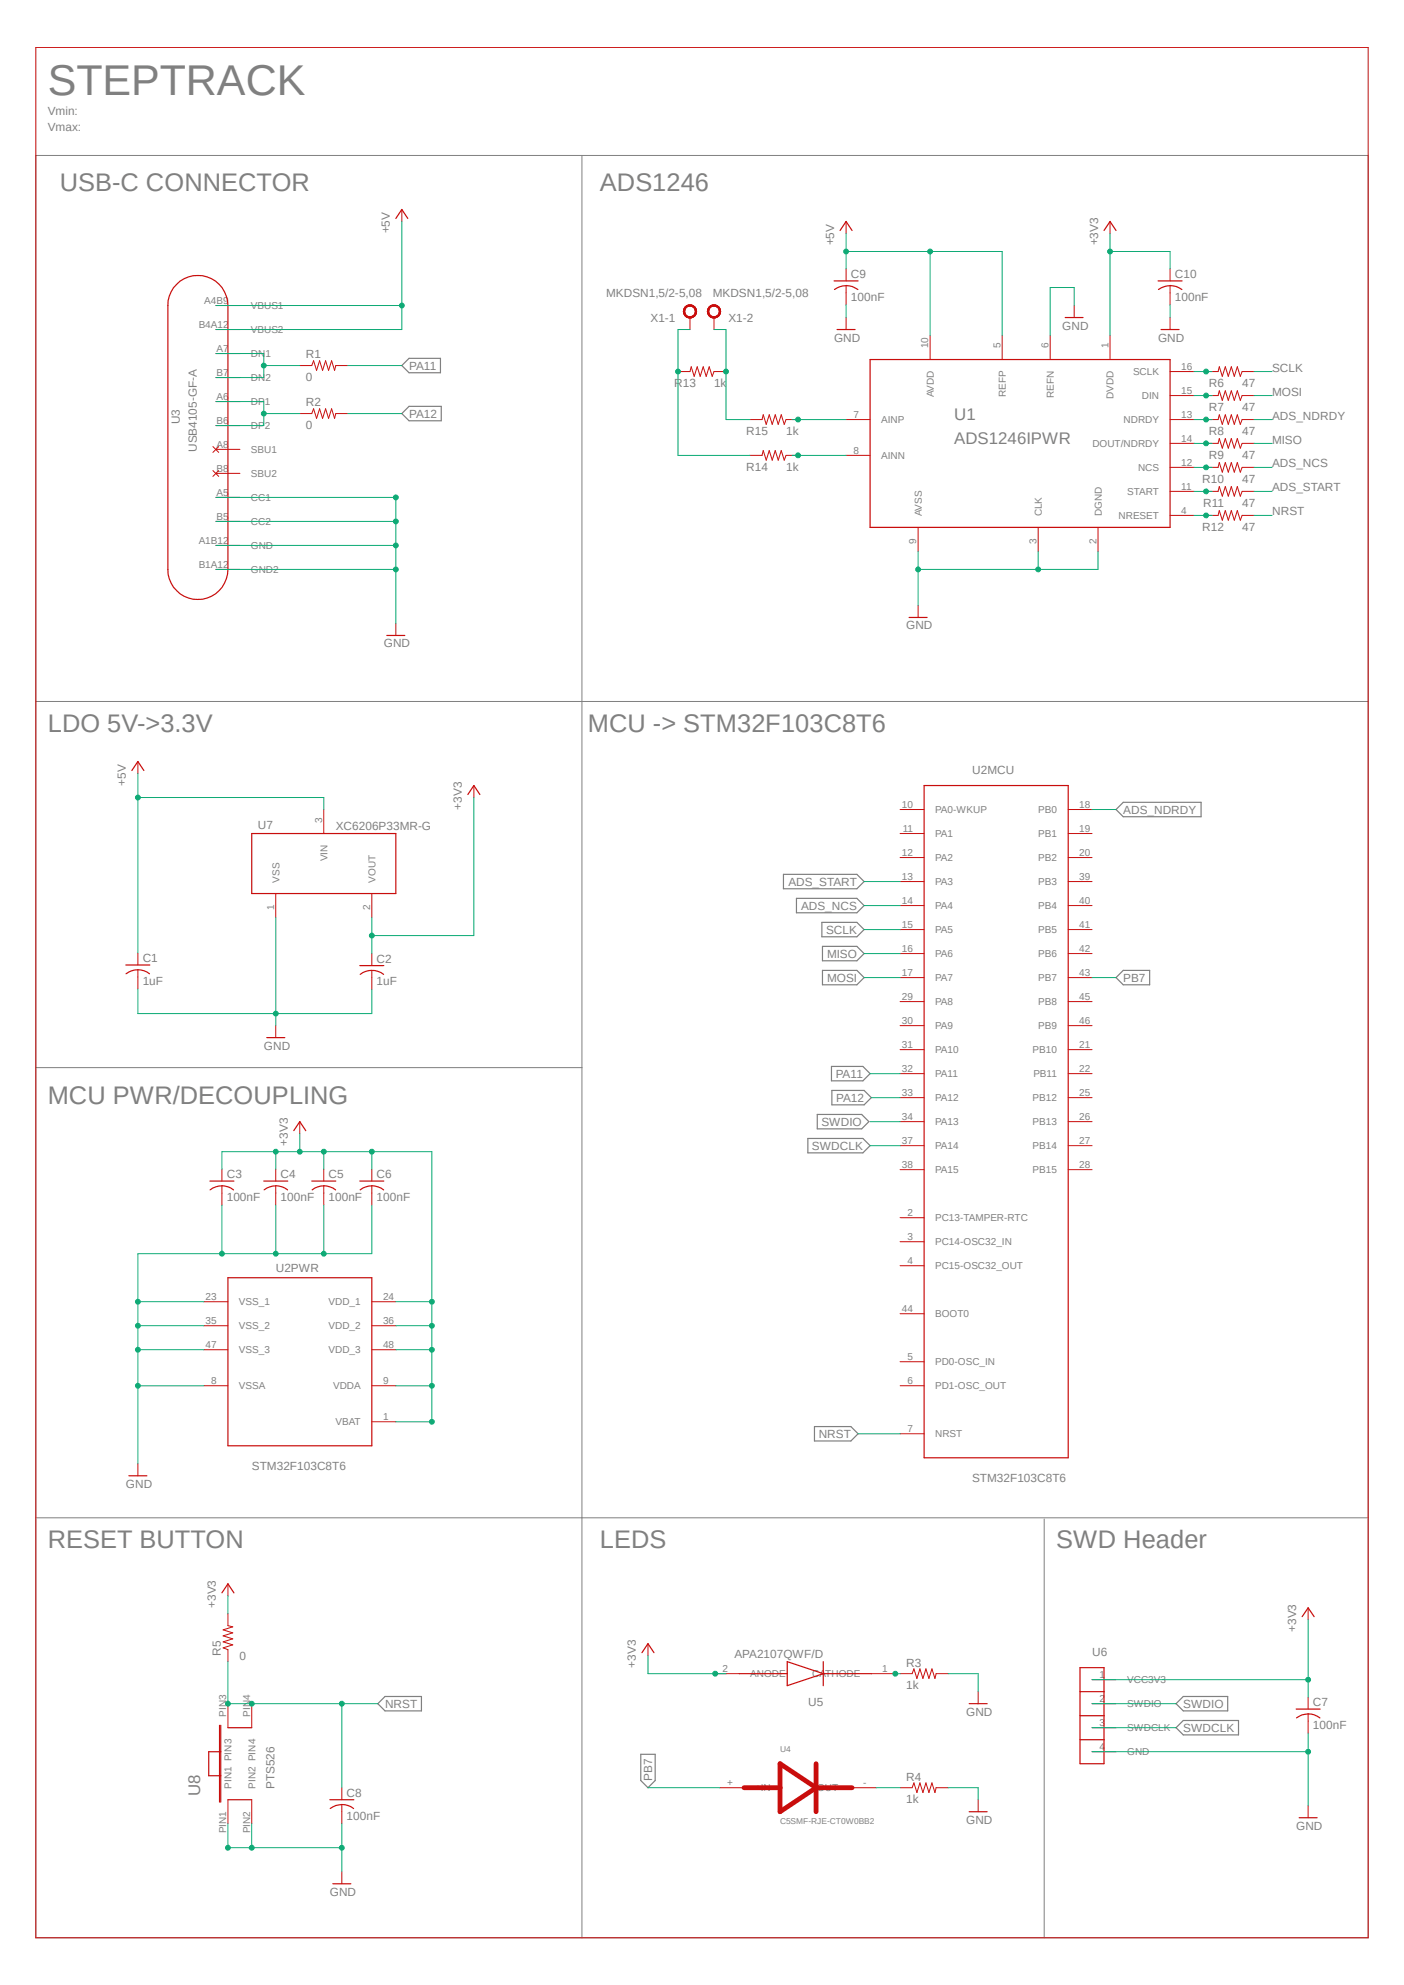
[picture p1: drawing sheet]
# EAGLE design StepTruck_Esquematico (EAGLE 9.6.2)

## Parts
C1  1uF  C-USC0805K  [C0805K]
C2  1uF  C-USC0805K  [C0805K]
C3  100nF  C-USC0805K  [C0805K]
C4  100nF  C-USC0805K  [C0805K]
C5  100nF  C-USC0805K  [C0805K]
C6  100nF  C-USC0805K  [C0805K]
C7  100nF  C-USC0805K  [C0805K]
C8  100nF  C-USC0805K  [C0805K]
C9  100nF  C-USC0805K  [C0805K]
C10  100nF  C-USC0805K  [C0805K]
R1  0  R-US_R0805  [R0805]
R2  0  R-US_R0805  [R0805]
R3  1k  R-US_R0805  [R0805]
R4  1k  R-US_R0805  [R0805]
R5  0  R-US_R0805  [R0805]
R6  47  R-US_R0805  [R0805]
R7  47  R-US_R0805  [R0805]
R8  47  R-US_R0805  [R0805]
R9  47  R-US_R0805  [R0805]
R10  47  R-US_R0805  [R0805]
R11  47  R-US_R0805  [R0805]
R12  47  R-US_R0805  [R0805]
R13  1k  R-US_R0805  [R0805]
R14  1k  R-US_R0805  [R0805]
R15  1k  R-US_R0805  [R0805]
U1  ADS1246IPWR  [ADS1246IPWR]
U2  STM32F103C8T6  [48-LQFP]
U3  USB4105-GF-A  [USB4105-GF-A]
U4  C5SMF-RJE-CT0W0BB2  [C5SMF-RJE-CT0W0BB2]
U5  APA2107QWF/D  [APA2107QWF/D]
U6  TS104TAA  [TS-104-T-AA]
U7  XC6206P33MR-G  [SOT-23]
U8  PTS526  [PTS526]
X1  MKDSN1,5/2-5,08  [MKDSN1,5/2-5,08]

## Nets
+3V3: C2.1 C3.1 C4.1 C5.1 C6.1 C7.1 C10.1 R5.2 U1.1(DVDD) U2.1(PWR:VBAT) U2.9(PWR:VDDA) U2.24(PWR:VDD_1) U2.36(PWR:VDD_2) U2.48(PWR:VDD_3) U5.2(ANODE) U6.1(VCC3V3) U7.2(VOUT)
+5V: C1.1 C9.1 U1.5(REFP) U1.10(AVDD) U3.A4B9(VBUS1) U3.B4A12(VBUS2) U7.3(VIN)
ADS_NCS: R10.1 U2.14(MCU:PA4)
ADS_NDRDY: R8.1 U2.18(MCU:PB0)
ADS_START: R11.1 U2.13(MCU:PA3)
GND: C1.2 C2.2 C3.2 C4.2 C5.2 C6.2 C7.2 C8.2 C9.2 C10.2 R3.2 R4.2 U1.2(DGND) U1.3(CLK) U1.6(REFN) U1.9(AVSS) U2.8(PWR:VSSA) U2.23(PWR:VSS_1) U2.35(PWR:VSS_2) U2.47(PWR:VSS_3) U3.A1B12(GND) U3.A5(CC1) U3.B1A12(GND2) U3.B5(CC2) U6.4(GND) U7.1(VSS) U8.PIN1 U8.PIN2
MISO: R9.1 U2.16(MCU:PA6)
MOSI: R7.1 U2.17(MCU:PA7)
N$1: R1.1 U3.A7(DN1) U3.B7(DN2)
N$2: R15.1 U1.7(AINP)
N$3: R2.1 U3.A6(DP1) U3.B6(DP2)
N$4: R14.1 U1.8(AINN)
N$5: R3.1 U5.1(CATHODE)
N$6: R4.1 U4.-(OUT-)
N$7: R12.2 U1.4(NRESET)
N$8: R11.2 U1.11(START)
N$9: R10.2 U1.12(NCS)
N$10: R9.2 U1.14(DOUT/NDRDY)
N$11: R8.2 U1.13(NDRDY)
N$12: R7.2 U1.15(DIN)
N$13: R6.2 U1.16(SCLK)
N$14: R13.2 R14.2 X1.1
N$17: R13.1 R15.2 X1.2
NRST: C8.1 R5.1 R12.1 U2.7(MCU:NRST) U8.PIN3 U8.PIN4
PA11 [New Class]: R1.2 U2.32(MCU:PA11)
PA12: R2.2 U2.33(MCU:PA12)
PB7: U2.43(MCU:PB7) U4.+(+IN)
SCLK [New Class]: R6.1 U2.15(MCU:PA5)
SWDCLK: U2.37(MCU:PA14) U6.3(SWDCLK)
SWDIO: U2.34(MCU:PA13) U6.2(SWDIO)
Unconnected: U2.2(MCU:PC13-TAMPER-RTC) U2.3(MCU:PC14-OSC32_IN) U2.4(MCU:PC15-OSC32_OUT) U2.5(MCU:PD0-OSC_IN) U2.6(MCU:PD1-OSC_OUT) U2.10(MCU:PA0-WKUP) U2.11(MCU:PA1) U2.12(MCU:PA2) U2.19(MCU:PB1) U2.20(MCU:PB2) U2.21(MCU:PB10) U2.22(MCU:PB11) U2.25(MCU:PB12) U2.26(MCU:PB13) U2.27(MCU:PB14) U2.28(MCU:PB15) U2.29(MCU:PA8) U2.30(MCU:PA9) U2.31(MCU:PA10) U2.38(MCU:PA15) U2.39(MCU:PB3) U2.40(MCU:PB4) U2.41(MCU:PB5) U2.42(MCU:PB6) U2.44(MCU:BOOT0) U2.45(MCU:PB8) U2.46(MCU:PB9) U3.A8(SBU1) U3.B8(SBU2)

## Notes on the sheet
- STEPTRACK
- Vmin:
- Vmax:
- USB-C CONNECTOR | ADS1246
- LDO 5V->3.3V | MCU -> STM32F103C8T6
- MCU PWR/DECOUPLING
- RESET BUTTON | LEDS | SWD Header
